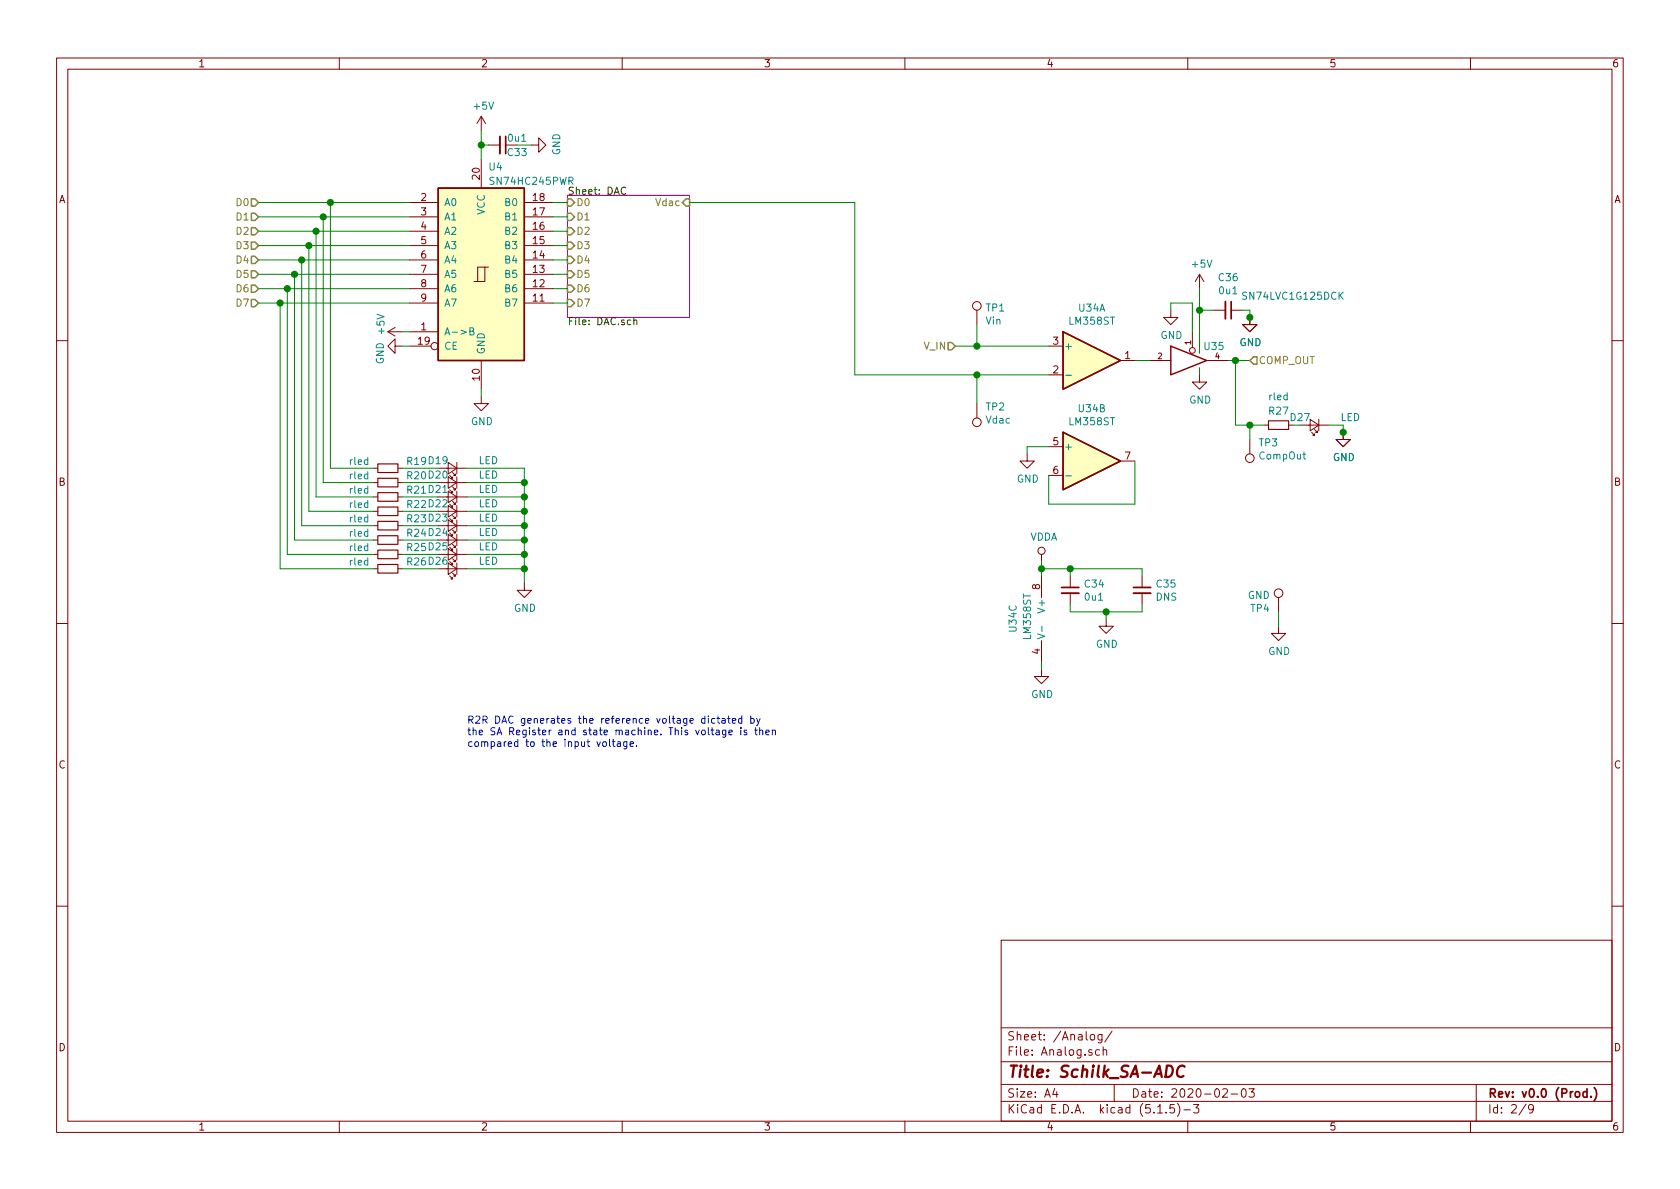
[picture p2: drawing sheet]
EESchema Schematic File Version 4
EELAYER 30 0
EELAYER END
$Descr A4 11693 8268
encoding utf-8
Sheet 2 9
Title "Schilk_SA-ADC"
Date "2020-02-03"
Rev "v0.0 (Prod.)"
Comp ""
Comment1 ""
Comment2 ""
Comment3 ""
Comment4 ""
$EndDescr
Text HLabel 1800 1400 0    50   Input ~ 0
D0
Text HLabel 1800 1500 0    50   Input ~ 0
D1
Text HLabel 1800 1600 0    50   Input ~ 0
D2
Text HLabel 1800 1700 0    50   Input ~ 0
D3
Text HLabel 1800 1800 0    50   Input ~ 0
D4
Text HLabel 1800 1900 0    50   Input ~ 0
D5
Text HLabel 1800 2000 0    50   Input ~ 0
D6
Text HLabel 1800 2100 0    50   Input ~ 0
D7
Text HLabel 6650 2400 0    50   Input ~ 0
V_IN
$Comp
L power:GND #PWR010
U 1 1
P 3350 2750
F 0 "#PWR010" H 3350 2500 50  0001 C CNN
F 1 "GND" H 3355 2577 50  0000 C CNN
F 2 "" H 3350 2750 50  0001 C CNN
F 3 "" H 3350 2750 50  0001 C CNN
	1    3350 2750
	1    0    0    -1  
$EndComp
$Comp
L Device:C_Small C33
U 1 1
P 3500 1000
F 0 "C33" V 3550 1100 50  0000 C CNN
F 1 "0u1" V 3450 1100 50  0000 C CNN
F 2 "Capacitor_SMD:C_0603_1608Metric" H 3500 1000 50  0001 C CNN
F 3 "~" H 3500 1000 50  0001 C CNN
	1    3500 1000
	0    1    1    0   
$EndComp
$Comp
L power:+5V #PWR0169
U 1 1
P 3350 900
F 0 "#PWR0169" H 3350 750 50  0001 C CNN
F 1 "+5V" H 3365 1073 50  0000 C CNN
F 2 "" H 3350 900 50  0001 C CNN
F 3 "" H 3350 900 50  0001 C CNN
	1    3350 900 
	1    0    0    -1  
$EndComp
$Comp
L power:GND #PWR0170
U 1 1
P 3700 1000
F 0 "#PWR0170" H 3700 750 50  0001 C CNN
F 1 "GND" H 3705 827 50  0000 C CNN
F 2 "" H 3700 1000 50  0001 C CNN
F 3 "" H 3700 1000 50  0001 C CNN
	1    3700 1000
	0    -1   -1   0   
$EndComp
Wire Wire Line
	1800 1400 2300 1400
Wire Wire Line
	1800 1500 2250 1500
Wire Wire Line
	1800 1600 2200 1600
Wire Wire Line
	1800 1700 2150 1700
Wire Wire Line
	1800 1800 2100 1800
Wire Wire Line
	1800 1900 2050 1900
Wire Wire Line
	1800 2000 2000 2000
Wire Wire Line
	1800 2100 1950 2100
Wire Wire Line
	2300 3250 2300 1400
Connection ~ 2300 1400
Wire Wire Line
	2250 1500 2250 3350
Connection ~ 2250 1500
Wire Wire Line
	2200 3450 2200 1600
Connection ~ 2200 1600
Wire Wire Line
	2150 1700 2150 3550
Connection ~ 2150 1700
Wire Wire Line
	2100 3650 2100 1800
Connection ~ 2100 1800
Connection ~ 2050 1900
Wire Wire Line
	2050 1900 2050 3750
Wire Wire Line
	2000 3850 2000 2000
Connection ~ 2000 2000
Wire Wire Line
	1950 2100 1950 3950
Connection ~ 1950 2100
Wire Wire Line
	2300 3250 2600 3250
$Comp
L Device:R_Small R19
U 1 1
P 2700 3250
F 0 "R19" V 2650 3450 50  0000 C CNN
F 1 "rled" V 2650 3050 50  0000 C CNN
F 2 "Resistor_SMD:R_0603_1608Metric" H 2700 3250 50  0001 C CNN
F 3 "~" H 2700 3250 50  0001 C CNN
	1    2700 3250
	0    1    1    0   
$EndComp
$Comp
L Device:LED_Small D19
U 1 1
P 3150 3250
F 0 "D19" H 3250 3200 50  0000 C CNN
F 1 "LED" H 2900 3200 50  0000 C CNN
F 2 "LED_SMD:LED_0603_1608Metric" V 3150 3250 50  0001 C CNN
F 3 "~" V 3150 3250 50  0001 C CNN
	1    3150 3250
	-1   0    0    1   
$EndComp
Wire Wire Line
	3050 3250 2800 3250
$Comp
L Device:R_Small R20
U 1 1
P 2700 3350
F 0 "R20" V 2650 3550 50  0000 C CNN
F 1 "rled" V 2650 3150 50  0000 C CNN
F 2 "Resistor_SMD:R_0603_1608Metric" H 2700 3350 50  0001 C CNN
F 3 "~" H 2700 3350 50  0001 C CNN
	1    2700 3350
	0    1    1    0   
$EndComp
$Comp
L Device:LED_Small D20
U 1 1
P 3150 3350
F 0 "D20" H 3250 3300 50  0000 C CNN
F 1 "LED" H 2900 3300 50  0000 C CNN
F 2 "LED_SMD:LED_0603_1608Metric" V 3150 3350 50  0001 C CNN
F 3 "~" V 3150 3350 50  0001 C CNN
	1    3150 3350
	-1   0    0    1   
$EndComp
Wire Wire Line
	3050 3350 2800 3350
$Comp
L Device:R_Small R21
U 1 1
P 2700 3450
F 0 "R21" V 2650 3650 50  0000 C CNN
F 1 "rled" V 2650 3250 50  0000 C CNN
F 2 "Resistor_SMD:R_0603_1608Metric" H 2700 3450 50  0001 C CNN
F 3 "~" H 2700 3450 50  0001 C CNN
	1    2700 3450
	0    1    1    0   
$EndComp
$Comp
L Device:LED_Small D21
U 1 1
P 3150 3450
F 0 "D21" H 3250 3400 50  0000 C CNN
F 1 "LED" H 2900 3400 50  0000 C CNN
F 2 "LED_SMD:LED_0603_1608Metric" V 3150 3450 50  0001 C CNN
F 3 "~" V 3150 3450 50  0001 C CNN
	1    3150 3450
	-1   0    0    1   
$EndComp
Wire Wire Line
	3050 3450 2800 3450
$Comp
L Device:R_Small R22
U 1 1
P 2700 3550
F 0 "R22" V 2650 3750 50  0000 C CNN
F 1 "rled" V 2650 3350 50  0000 C CNN
F 2 "Resistor_SMD:R_0603_1608Metric" H 2700 3550 50  0001 C CNN
F 3 "~" H 2700 3550 50  0001 C CNN
	1    2700 3550
	0    1    1    0   
$EndComp
$Comp
L Device:LED_Small D22
U 1 1
P 3150 3550
F 0 "D22" H 3250 3500 50  0000 C CNN
F 1 "LED" H 2900 3500 50  0000 C CNN
F 2 "LED_SMD:LED_0603_1608Metric" V 3150 3550 50  0001 C CNN
F 3 "~" V 3150 3550 50  0001 C CNN
	1    3150 3550
	-1   0    0    1   
$EndComp
Wire Wire Line
	3050 3550 2800 3550
$Comp
L Device:R_Small R23
U 1 1
P 2700 3650
F 0 "R23" V 2650 3850 50  0000 C CNN
F 1 "rled" V 2650 3450 50  0000 C CNN
F 2 "Resistor_SMD:R_0603_1608Metric" H 2700 3650 50  0001 C CNN
F 3 "~" H 2700 3650 50  0001 C CNN
	1    2700 3650
	0    1    1    0   
$EndComp
$Comp
L Device:LED_Small D23
U 1 1
P 3150 3650
F 0 "D23" H 3250 3600 50  0000 C CNN
F 1 "LED" H 2900 3600 50  0000 C CNN
F 2 "LED_SMD:LED_0603_1608Metric" V 3150 3650 50  0001 C CNN
F 3 "~" V 3150 3650 50  0001 C CNN
	1    3150 3650
	-1   0    0    1   
$EndComp
Wire Wire Line
	3050 3650 2800 3650
$Comp
L Device:R_Small R24
U 1 1
P 2700 3750
F 0 "R24" V 2650 3950 50  0000 C CNN
F 1 "rled" V 2650 3550 50  0000 C CNN
F 2 "Resistor_SMD:R_0603_1608Metric" H 2700 3750 50  0001 C CNN
F 3 "~" H 2700 3750 50  0001 C CNN
	1    2700 3750
	0    1    1    0   
$EndComp
$Comp
L Device:LED_Small D24
U 1 1
P 3150 3750
F 0 "D24" H 3250 3700 50  0000 C CNN
F 1 "LED" H 2900 3700 50  0000 C CNN
F 2 "LED_SMD:LED_0603_1608Metric" V 3150 3750 50  0001 C CNN
F 3 "~" V 3150 3750 50  0001 C CNN
	1    3150 3750
	-1   0    0    1   
$EndComp
Wire Wire Line
	3050 3750 2800 3750
$Comp
L Device:R_Small R25
U 1 1
P 2700 3850
F 0 "R25" V 2650 4050 50  0000 C CNN
F 1 "rled" V 2650 3650 50  0000 C CNN
F 2 "Resistor_SMD:R_0603_1608Metric" H 2700 3850 50  0001 C CNN
F 3 "~" H 2700 3850 50  0001 C CNN
	1    2700 3850
	0    1    1    0   
$EndComp
$Comp
L Device:LED_Small D25
U 1 1
P 3150 3850
F 0 "D25" H 3250 3800 50  0000 C CNN
F 1 "LED" H 2900 3800 50  0000 C CNN
F 2 "LED_SMD:LED_0603_1608Metric" V 3150 3850 50  0001 C CNN
F 3 "~" V 3150 3850 50  0001 C CNN
	1    3150 3850
	-1   0    0    1   
$EndComp
Wire Wire Line
	3050 3850 2800 3850
$Comp
L Device:R_Small R26
U 1 1
P 2700 3950
F 0 "R26" V 2650 4150 50  0000 C CNN
F 1 "rled" V 2650 3750 50  0000 C CNN
F 2 "Resistor_SMD:R_0603_1608Metric" H 2700 3950 50  0001 C CNN
F 3 "~" H 2700 3950 50  0001 C CNN
	1    2700 3950
	0    1    1    0   
$EndComp
$Comp
L Device:LED_Small D26
U 1 1
P 3150 3950
F 0 "D26" H 3250 3900 50  0000 C CNN
F 1 "LED" H 2900 3900 50  0000 C CNN
F 2 "LED_SMD:LED_0603_1608Metric" V 3150 3950 50  0001 C CNN
F 3 "~" V 3150 3950 50  0001 C CNN
	1    3150 3950
	-1   0    0    1   
$EndComp
Wire Wire Line
	3050 3950 2800 3950
Wire Wire Line
	2250 3350 2600 3350
Wire Wire Line
	2200 3450 2600 3450
Wire Wire Line
	2150 3550 2600 3550
Wire Wire Line
	2100 3650 2600 3650
Wire Wire Line
	2050 3750 2600 3750
Wire Wire Line
	2000 3850 2600 3850
Wire Wire Line
	1950 3950 2600 3950
Wire Wire Line
	3650 3950 3650 3850
Wire Wire Line
	3250 3250 3650 3250
Wire Wire Line
	3250 3350 3650 3350
Connection ~ 3650 3350
Wire Wire Line
	3650 3350 3650 3250
Connection ~ 3650 3450
Wire Wire Line
	3650 3450 3650 3350
Wire Wire Line
	3250 3450 3650 3450
Connection ~ 3650 3550
Wire Wire Line
	3650 3550 3650 3450
Wire Wire Line
	3250 3550 3650 3550
Connection ~ 3650 3650
Wire Wire Line
	3650 3650 3650 3550
Wire Wire Line
	3250 3650 3650 3650
Connection ~ 3650 3750
Wire Wire Line
	3650 3750 3650 3650
Wire Wire Line
	3250 3750 3650 3750
Connection ~ 3650 3850
Wire Wire Line
	3650 3850 3650 3750
Wire Wire Line
	3250 3850 3650 3850
Wire Wire Line
	3250 3950 3650 3950
Wire Wire Line
	3650 3950 3650 4050
Connection ~ 3650 3950
$Comp
L power:GND #PWR0171
U 1 1
P 3650 4050
F 0 "#PWR0171" H 3650 3800 50  0001 C CNN
F 1 "GND" H 3655 3877 50  0000 C CNN
F 2 "" H 3650 4050 50  0001 C CNN
F 3 "" H 3650 4050 50  0001 C CNN
	1    3650 4050
	1    0    0    -1  
$EndComp
$Sheet
S 3950 1350 850  850 
U 5E4753C5
F0 "DAC" 50
F1 "DAC.sch" 50
F2 "D0" I L 3950 1400 50 
F3 "D1" I L 3950 1500 50 
F4 "D2" I L 3950 1600 50 
F5 "D3" I L 3950 1700 50 
F6 "D4" I L 3950 1800 50 
F7 "D5" I L 3950 1900 50 
F8 "D6" I L 3950 2000 50 
F9 "D7" I L 3950 2100 50 
F10 "Vdac" I R 4800 1400 50 
$EndSheet
Wire Wire Line
	3850 1400 3950 1400
Wire Wire Line
	3850 1500 3950 1500
Wire Wire Line
	3850 1600 3950 1600
Wire Wire Line
	3850 1700 3950 1700
Wire Wire Line
	3850 1800 3950 1800
Wire Wire Line
	3850 1900 3950 1900
Wire Wire Line
	3850 2000 3950 2000
Wire Wire Line
	3850 2100 3950 2100
$Comp
L Amplifier_Operational:LM358 U34
U 1 1
P 7600 2500
F 0 "U34" H 7600 2867 50  0000 C CNN
F 1 "LM358ST" H 7600 2776 50  0000 C CNN
F 2 "Package_SO:MSOP-8_3x3mm_P0.65mm" H 7600 2500 50  0001 C CNN
F 3 "http://www.ti.com/lit/ds/symlink/lm2904-n.pdf" H 7600 2500 50  0001 C CNN
	1    7600 2500
	1    0    0    -1  
$EndComp
$Comp
L Amplifier_Operational:LM358 U34
U 3 1
P 7350 4300
F 0 "U34" V 7050 4200 50  0000 L CNN
F 1 "LM358ST" V 7150 4150 50  0000 L CNN
F 2 "Package_SO:MSOP-8_3x3mm_P0.65mm" H 7350 4300 50  0001 C CNN
F 3 "http://www.ti.com/lit/ds/symlink/lm2904-n.pdf" H 7350 4300 50  0001 C CNN
	3    7350 4300
	1    0    0    -1  
$EndComp
$Comp
L Amplifier_Operational:LM358 U34
U 2 1
P 7600 3200
F 0 "U34" H 7600 3567 50  0000 C CNN
F 1 "LM358ST" H 7600 3476 50  0000 C CNN
F 2 "Package_SO:MSOP-8_3x3mm_P0.65mm" H 7600 3200 50  0001 C CNN
F 3 "http://www.ti.com/lit/ds/symlink/lm2904-n.pdf" H 7600 3200 50  0001 C CNN
	2    7600 3200
	1    0    0    -1  
$EndComp
$Comp
L power:GND #PWR0172
U 1 1
P 7150 3150
F 0 "#PWR0172" H 7150 2900 50  0001 C CNN
F 1 "GND" H 7155 2977 50  0000 C CNN
F 2 "" H 7150 3150 50  0001 C CNN
F 3 "" H 7150 3150 50  0001 C CNN
	1    7150 3150
	1    0    0    -1  
$EndComp
$Comp
L power:GND #PWR0173
U 1 1
P 7250 4650
F 0 "#PWR0173" H 7250 4400 50  0001 C CNN
F 1 "GND" H 7255 4477 50  0000 C CNN
F 2 "" H 7250 4650 50  0001 C CNN
F 3 "" H 7250 4650 50  0001 C CNN
	1    7250 4650
	1    0    0    -1  
$EndComp
Wire Wire Line
	7250 4650 7250 4600
Wire Wire Line
	7250 4000 7250 3950
$Comp
L power:VDDA #PWR0174
U 1 1
P 7250 3900
F 0 "#PWR0174" H 7250 3750 50  0001 C CNN
F 1 "VDDA" H 7267 4073 50  0000 C CNN
F 2 "" H 7250 3900 50  0001 C CNN
F 3 "" H 7250 3900 50  0001 C CNN
	1    7250 3900
	1    0    0    -1  
$EndComp
$Comp
L Device:C_Small C34
U 1 1
P 7450 4100
F 0 "C34" H 7542 4146 50  0000 L CNN
F 1 "0u1" H 7542 4055 50  0000 L CNN
F 2 "Capacitor_SMD:C_0603_1608Metric" H 7450 4100 50  0001 C CNN
F 3 "~" H 7450 4100 50  0001 C CNN
	1    7450 4100
	1    0    0    -1  
$EndComp
$Comp
L Device:C_Small C35
U 1 1
P 7950 4100
F 0 "C35" H 8042 4146 50  0000 L CNN
F 1 "DNS" H 8042 4055 50  0000 L CNN
F 2 "Capacitor_SMD:C_0603_1608Metric" H 7950 4100 50  0001 C CNN
F 3 "~" H 7950 4100 50  0001 C CNN
	1    7950 4100
	1    0    0    -1  
$EndComp
Wire Wire Line
	7950 4000 7950 3950
Wire Wire Line
	7950 3950 7450 3950
Wire Wire Line
	7450 3950 7450 4000
Wire Wire Line
	7450 3950 7250 3950
Connection ~ 7450 3950
Connection ~ 7250 3950
Wire Wire Line
	7250 3950 7250 3900
Wire Wire Line
	7950 4200 7950 4250
Wire Wire Line
	7950 4250 7700 4250
Wire Wire Line
	7450 4250 7450 4200
Wire Wire Line
	7700 4250 7700 4300
Connection ~ 7700 4250
Wire Wire Line
	7700 4250 7450 4250
$Comp
L power:GND #PWR0175
U 1 1
P 7700 4300
F 0 "#PWR0175" H 7700 4050 50  0001 C CNN
F 1 "GND" H 7705 4127 50  0000 C CNN
F 2 "" H 7700 4300 50  0001 C CNN
F 3 "" H 7700 4300 50  0001 C CNN
	1    7700 4300
	1    0    0    -1  
$EndComp
Wire Wire Line
	6650 2400 6800 2400
Wire Wire Line
	8000 2500 7900 2500
Wire Wire Line
	7300 2600 6800 2600
Wire Wire Line
	5950 2600 5950 1400
Wire Wire Line
	5950 1400 4800 1400
$Comp
L 74xGxx:74LVC1G125 U35
U 1 1
P 8300 2500
F 0 "U35" H 8450 2600 50  0000 C CNN
F 1 "SN74LVC1G125DCK" H 9000 2950 50  0000 C CNN
F 2 "Package_TO_SOT_SMD:SOT-353_SC-70-5" H 8300 2500 50  0001 C CNN
F 3 "http://www.ti.com/lit/sg/scyt129e/scyt129e.pdf" H 8300 2500 50  0001 C CNN
	1    8300 2500
	1    0    0    -1  
$EndComp
Wire Wire Line
	8700 2500 8600 2500
$Comp
L Device:R_Small R27
U 1 1
P 8900 2950
F 0 "R27" V 8800 2950 50  0000 C CNN
F 1 "rled" V 8700 2950 50  0000 C CNN
F 2 "Resistor_SMD:R_0603_1608Metric" H 8900 2950 50  0001 C CNN
F 3 "~" H 8900 2950 50  0001 C CNN
	1    8900 2950
	0    1    1    0   
$EndComp
$Comp
L Device:LED_Small D27
U 1 1
P 9150 2950
F 0 "D27" H 9250 2900 50  0000 C CNN
F 1 "LED" H 8900 2900 50  0000 C CNN
F 2 "LED_SMD:LED_0603_1608Metric" V 9150 2950 50  0001 C CNN
F 3 "~" V 9150 2950 50  0001 C CNN
	1    9150 2950
	-1   0    0    1   
$EndComp
Wire Wire Line
	9050 2950 9000 2950
Wire Wire Line
	9250 2950 9350 2950
Wire Wire Line
	8800 2950 8700 2950
Wire Wire Line
	8600 2500 8600 2950
Connection ~ 8600 2500
Wire Wire Line
	8600 2500 8550 2500
Wire Wire Line
	9350 2950 9350 3000
$Comp
L power:GND #PWR0176
U 1 1
P 9350 3000
F 0 "#PWR0176" H 9350 2750 50  0001 C CNN
F 1 "GND" H 9355 2827 50  0000 C CNN
F 2 "" H 9350 3000 50  0001 C CNN
F 3 "" H 9350 3000 50  0001 C CNN
	1    9350 3000
	1    0    0    -1  
$EndComp
Wire Wire Line
	8350 2550 8350 2600
Wire Wire Line
	8300 2300 8300 2100
Wire Wire Line
	8300 2100 8150 2100
Wire Wire Line
	8150 2100 8150 2150
$Comp
L power:GND #PWR0178
U 1 1
P 8150 2150
F 0 "#PWR0178" H 8150 1900 50  0001 C CNN
F 1 "GND" H 8155 1977 50  0000 C CNN
F 2 "" H 8150 2150 50  0001 C CNN
F 3 "" H 8150 2150 50  0001 C CNN
	1    8150 2150
	1    0    0    -1  
$EndComp
Wire Wire Line
	8450 2150 8350 2150
Wire Wire Line
	8350 2150 8350 2000
Wire Wire Line
	8650 2150 8700 2150
Wire Wire Line
	8700 2150 8700 2200
$Comp
L power:GND #PWR0180
U 1 1
P 8700 2200
F 0 "#PWR0180" H 8700 1950 50  0001 C CNN
F 1 "GND" H 8705 2027 50  0000 C CNN
F 2 "" H 8700 2200 50  0001 C CNN
F 3 "" H 8700 2200 50  0001 C CNN
	1    8700 2200
	1    0    0    -1  
$EndComp
Text HLabel 8700 2500 2    50   Input ~ 0
COMP_OUT
$Comp
L power:GND #PWR0177
U 1 1
P 9350 3000
F 0 "#PWR0177" H 9350 2750 50  0001 C CNN
F 1 "GND" H 9355 2827 50  0000 C CNN
F 2 "" H 9350 3000 50  0001 C CNN
F 3 "" H 9350 3000 50  0001 C CNN
	1    9350 3000
	1    0    0    -1  
$EndComp
$Comp
L power:GND #PWR0179
U 1 1
P 8350 2600
F 0 "#PWR0179" H 8350 2350 50  0001 C CNN
F 1 "GND" H 8355 2427 50  0000 C CNN
F 2 "" H 8350 2600 50  0001 C CNN
F 3 "" H 8350 2600 50  0001 C CNN
	1    8350 2600
	1    0    0    -1  
$EndComp
$Comp
L power:+5V #PWR0217
U 1 1
P 8350 2000
F 0 "#PWR0217" H 8350 1850 50  0001 C CNN
F 1 "+5V" H 8365 2173 50  0000 C CNN
F 2 "" H 8350 2000 50  0001 C CNN
F 3 "" H 8350 2000 50  0001 C CNN
	1    8350 2000
	1    0    0    -1  
$EndComp
$Comp
L power:GND #PWR0218
U 1 1
P 8700 2200
F 0 "#PWR0218" H 8700 1950 50  0001 C CNN
F 1 "GND" H 8705 2027 50  0000 C CNN
F 2 "" H 8700 2200 50  0001 C CNN
F 3 "" H 8700 2200 50  0001 C CNN
	1    8700 2200
	1    0    0    -1  
$EndComp
$Comp
L Device:C_Small C36
U 1 1
P 8550 2150
F 0 "C36" V 8321 2150 50  0000 C CNN
F 1 "0u1" V 8412 2150 50  0000 C CNN
F 2 "Capacitor_SMD:C_0603_1608Metric" H 8550 2150 50  0001 C CNN
F 3 "~" H 8550 2150 50  0001 C CNN
	1    8550 2150
	0    1    1    0   
$EndComp
Wire Wire Line
	8350 2150 8350 2450
Connection ~ 8350 2150
$Comp
L Connector:TestPoint TP1
U 1 1
P 6800 2250
F 0 "TP1" H 6858 2368 50  0000 L CNN
F 1 "Vin" H 6858 2277 50  0000 L CNN
F 2 "TestPoint:TestPoint_Keystone_5019_Minature" H 7000 2250 50  0001 C CNN
F 3 "~" H 7000 2250 50  0001 C CNN
	1    6800 2250
	1    0    0    -1  
$EndComp
Wire Wire Line
	6800 2250 6800 2400
Connection ~ 6800 2400
Wire Wire Line
	6800 2400 7300 2400
$Comp
L Connector:TestPoint TP2
U 1 1
P 6800 2800
F 0 "TP2" H 6742 2826 50  0000 R CNN
F 1 "Vdac" H 6742 2917 50  0000 R CNN
F 2 "TestPoint:TestPoint_Keystone_5019_Minature" H 7000 2800 50  0001 C CNN
F 3 "~" H 7000 2800 50  0001 C CNN
	1    6800 2800
	-1   0    0    1   
$EndComp
Wire Wire Line
	6800 2800 6800 2600
Connection ~ 6800 2600
Wire Wire Line
	6800 2600 5950 2600
$Comp
L Connector:TestPoint TP3
U 1 1
P 8700 3050
F 0 "TP3" H 8642 3076 50  0000 R CNN
F 1 "CompOut" H 8642 3167 50  0000 R CNN
F 2 "TestPoint:TestPoint_Keystone_5019_Minature" H 8900 3050 50  0001 C CNN
F 3 "~" H 8900 3050 50  0001 C CNN
	1    8700 3050
	-1   0    0    1   
$EndComp
Wire Wire Line
	8700 3050 8700 2950
Connection ~ 8700 2950
Wire Wire Line
	8700 2950 8600 2950
$Comp
L 74xx:74HC245 U4
U 1 1
P 3350 1900
F 0 "U4" H 3450 2650 50  0000 C CNN
F 1 "SN74HC245PWR" H 3700 2550 50  0000 C CNN
F 2 "Package_SO:SSOP-20_5.3x7.2mm_P0.65mm" H 3350 1900 50  0001 C CNN
F 3 "http://www.ti.com/lit/gpn/sn74HC245" H 3350 1900 50  0001 C CNN
	1    3350 1900
	1    0    0    -1  
$EndComp
Wire Wire Line
	2300 1400 2850 1400
Wire Wire Line
	2250 1500 2850 1500
Wire Wire Line
	2200 1600 2850 1600
Wire Wire Line
	2150 1700 2850 1700
Wire Wire Line
	2100 1800 2850 1800
Wire Wire Line
	2050 1900 2850 1900
Wire Wire Line
	2000 2000 2850 2000
Wire Wire Line
	1950 2100 2850 2100
Wire Wire Line
	3350 2750 3350 2700
Wire Wire Line
	3700 1000 3600 1000
Wire Wire Line
	3350 900  3350 1000
Wire Wire Line
	3400 1000 3350 1000
Connection ~ 3350 1000
Wire Wire Line
	3350 1000 3350 1100
$Comp
L power:+5V #PWR0181
U 1 1
P 2800 2300
F 0 "#PWR0181" H 2800 2150 50  0001 C CNN
F 1 "+5V" H 2850 2450 50  0000 C CNN
F 2 "" H 2800 2300 50  0001 C CNN
F 3 "" H 2800 2300 50  0001 C CNN
	1    2800 2300
	0    -1   -1   0   
$EndComp
Wire Wire Line
	2800 2300 2850 2300
$Comp
L power:GND #PWR0182
U 1 1
P 2800 2400
F 0 "#PWR0182" H 2800 2150 50  0001 C CNN
F 1 "GND" H 2850 2250 50  0000 C CNN
F 2 "" H 2800 2400 50  0001 C CNN
F 3 "" H 2800 2400 50  0001 C CNN
	1    2800 2400
	0    1    1    0   
$EndComp
Wire Wire Line
	2800 2400 2850 2400
Text Notes 3250 5200 0    50   ~ 0
R2R DAC generates the reference voltage dictated by\nthe SA Register and state machine. This voltage is then \ncompared to the input voltage.
Connection ~ 8700 2200
Connection ~ 9350 3000
$Comp
L Connector:TestPoint TP4
U 1 1
P 8900 4250
F 0 "TP4" H 8842 4276 50  0000 R CNN
F 1 "GND" H 8842 4367 50  0000 R CNN
F 2 "TestPoint:TestPoint_Keystone_5019_Minature" H 9100 4250 50  0001 C CNN
F 3 "~" H 9100 4250 50  0001 C CNN
	1    8900 4250
	1    0    0    -1  
$EndComp
$Comp
L power:GND #PWR0216
U 1 1
P 8900 4350
F 0 "#PWR0216" H 8900 4100 50  0001 C CNN
F 1 "GND" H 8905 4177 50  0000 C CNN
F 2 "" H 8900 4350 50  0001 C CNN
F 3 "" H 8900 4350 50  0001 C CNN
	1    8900 4350
	1    0    0    -1  
$EndComp
Wire Wire Line
	8900 4350 8900 4250
Wire Wire Line
	7150 3100 7150 3150
Wire Wire Line
	7150 3100 7300 3100
Wire Wire Line
	7300 3300 7300 3500
Wire Wire Line
	7300 3500 7900 3500
Wire Wire Line
	7900 3500 7900 3200
$EndSCHEMATC
